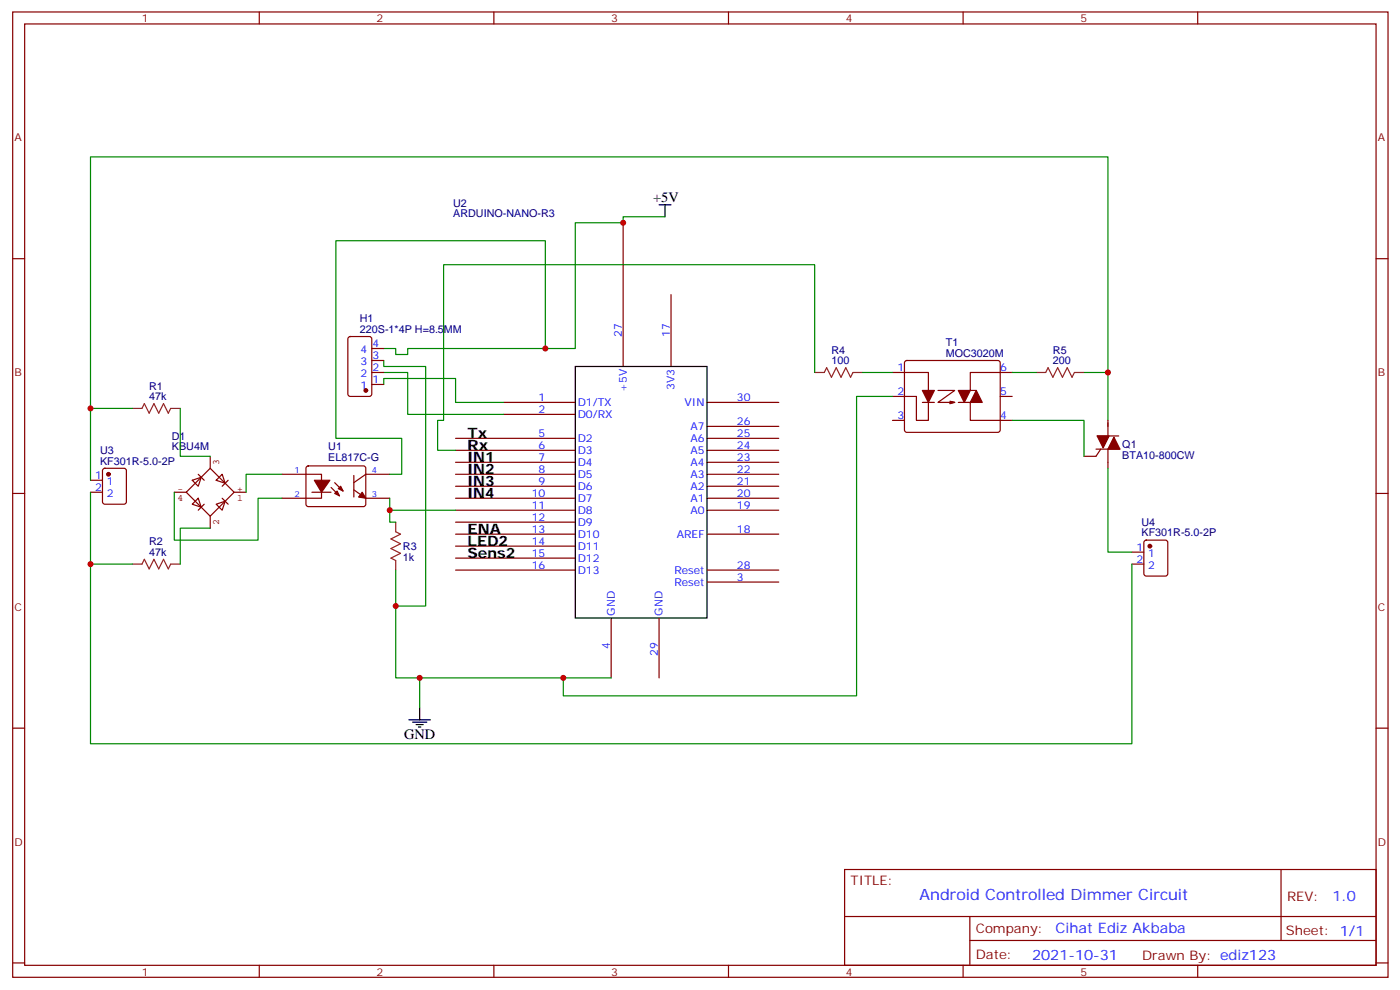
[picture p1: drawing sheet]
<svg xmlns="http://www.w3.org/2000/svg" width="413mm" height="292mm" viewBox="0 0 413 292" stroke-linecap="round" stroke-linejoin="round" font-family="sans-serif">
<g fill="none" stroke="#870000" stroke-width=".35">
<path d="M3.7 3.5h405.4v284.4h-405.4zM7.3 7.1h398.3v277.2h-398.3zM76.4 3.5v3.6M145.6 3.5v3.6M214.7 3.5v3.6M283.8 3.5v3.6M353 3.5v3.6M3.7 76.2h3.6M183.7 65.6v42.3M405.6 76.2h3.5M102.8 99.3l.4-.2h5.7l.6 .5 .1 16.5-.5 .6-5.9 .1-.6-.5-.1-16.5zM197.8 86.8v21.1"/>
<path d="M109.6 109.7h3.5M109.6 113.2h3.5M109.6 106.2h3.5M109.6 102.7h3.5M148.4 118.5h21.1M208.4 118.5h21.1M263 109.7h10.6v14.1h-3.5v-7h-7.1M266.8 106.4l.5-.2h26.8l.5 .2 .2 .5-.1 20-.6 .5-27.1-.1-.4-.7v-19.7zM271.9 118.5h3.5M276.4 115h5l-5 3.5h5l-1.4-.3M281 118.5l-1 .4 1.4-.4M282.4 118.5h3.6v5.3h12.3"/>
<path d="M294.8 116.8h3.5M298.3 109.7h-12.3v5.3h1.7M30.4 138.1l.5-.2h5.6l.7 .5 .1 9.4-.5 .7h-5.9l-.6-.4-.1-9.5zM83.1 139.7h11.7v7.1h-11.7M90.4 137.4l.5-.2 16.5 .1 .4 .6-.1 10.9-.6 .4h-16.5l-.4-.7v-10.6zM114.9 139.7h-7.1l-3.5 2.5M134.3 139.7h35.2M134.3 129.1h35.2M134.3 132.6h35.2M134.3 136.2h35.2M148.4 122.1h21.1M208.4 139.7h21.1"/>
<path d="M208.4 129.1h21.1M208.4 132.6h21.1M208.4 136.2h21.1M208.4 125.6h21.1M263 123.8h3.6M323 132.3h7.1M323.4 128.4h6.3M324.4 132.3l-1.4 2.1h-3.5M326.5 123.8v4.6M326.5 132.3v5.6M3.7 145.3h3.6M26.7 145h3.5"/>
<path d="M26.7 141.5h3.5M91.9 145h5.7M97.6 143.6l2.4 2.4M98.6 142.2l2.5 2.4M104.3 144.3l3.5 2.5h7.1M104.3 140.1v6.3M134.3 146.8h35.2M134.3 143.2h35.2M134.3 150.3h35.2M134.3 153.8h35.2M134.3 157.3h35.2M208.4 146.8h21.1"/>
<path d="M208.4 143.2h21.1M208.4 150.3h21.1M208.4 157.3h21.1M337.3 159.3l.5-.2h5.7l.6 .4 .1 9.5-.5 .6-5.9 .1-.6-.5-.1-9.4zM405.6 145.3h3.5M134.3 160.9h35.2M134.3 164.4h35.2M134.3 167.9h35.2M208.4 171.4h21.1M208.4 167.9h21.1M333.6 162.6h3.5M333.6 166.2h3.5"/>
<path d="M180.1 182v17.7M194.2 182v17.7M3.7 214.5h3.6M405.6 214.5h3.5M248.9 256.1h156.7v28.2h-156.7zM377.5 256.1l.1 20.9M249 270h156.4M285.8 277h119.6M285.8 270v14.1M3.7 283.6h3.6M76.4 284.3v3.6M145.6 284.3v3.6"/>
<path d="M214.7 284.3v3.6M283.8 284.3v3.6M353 284.3v3.6M405.6 283.6h3.5"/>
</g>
<g fill="#870000" stroke="#870000" stroke-width=".35">
<path d="M106.8 145l1 1.8-2.1-.4z"/>
<path d="M98.6 145.3l.7-.7 .7 1.4z"/>
<path d="M100.4 143.2l.7 1.4-1.4-.7z"/>
<path d="M92.6 141.5h4.6l-2.4 3.5z"/>
<path d="M271.9 115h3.5l-1.8 3.5z"/>
<path d="M287.7 115l1.8 3.5h-3.5z"/>
<path d="M282.4 115h3.6l-1.8 3.5z"/>
<path d="M328.3 128.8l1.8 3.5h-3.6z"/>
<path d="M323.4 128.4h3.5l-1.8 3.5z"/>
<circle cx="32" cy="139.7" r=".53"/>
<circle cx="338.9" cy="160.9" r=".53"/>
<circle cx="107.8" cy="115" r=".53"/>
</g>
<g fill="none" stroke="#850000" stroke-width=".35">
<path d="M58.4 139.7l1.8 1.8M61.9 137.9l7.1 7.1-7.1 7-7-7zM61.9 134.4v3.5M51.4 145h3.5M56.7 141.5l2.6-.9-.9 2.6zM56.7 148.5l1.7-1.7 .9 2.6zM60.2 148.5l-1.8 1.8M61.9 152v3.6M63.7 141.5l1.8-1.8 .9 2.6zM63.7 148.5l2.7-.9-.9 2.7zM65.5 146.8l1.7 1.7M67.2 141.5l-1.7 1.7"/>
<path d="M69 145h3.5"/>
</g>
<path d="M194.2 60.3h3.6M196 60.3v3.6M169.5 107.9h38.9v74.1h-38.9zM120.5 212h6.4M121.6 212.7h4.2M122.6 213.4h2.1M123.3 214.1h.7M123.7 208.5v3.5" fill="none" stroke="#000" stroke-width=".35"/>
<path d="M240.1 109.7h2.8l.7-1.4 1.4 2.8 1.5-2.8 1.4 2.8 1.4-2.8 1.4 2.8 .7-1.4h2.8M305.4 109.7h2.8l.7-1.4 1.4 2.8 1.4-2.8 1.4 2.8 1.4-2.8 1.4 2.8 .8-1.4h2.8M39 120.3h2.8l.7-1.4 1.5 2.8 1.4-2.8 1.4 2.8 1.4-2.8 1.4 2.8 .7-1.4h2.8M116.6 153.8v2.8l1.4 .7-2.8 1.4 2.8 1.5-2.8 1.4 2.8 1.4-2.8 1.4 1.4 .7v2.8M39 166.2h2.8l.7-1.5 1.5 2.9 1.4-2.9 1.4 2.9 1.4-2.9 1.4 2.9 .7-1.4h2.8" fill="none" stroke="#8c2424" stroke-width=".35"/>
<g fill="none" stroke="#008700" stroke-width=".35">
<path d="M196 63.9h-12.3v1.7h-14.2v37.1h-49.3v1.7h-3.6v-1.7h-3.5M113.1 106.2v1.7h12.3v70.6h-8.8M113.1 113.2v-1.7h21.2v7h14.1M113.1 109.7h7.1v12.4h28.2M160.7 102.7v-31.8h-61.7v58.2h19.4v10.6h-3.5M240.1 109.7v-31.7h-109.4v45.8h-1.7v8.8h5.3M254.2 109.7h8.8M263 116.8h-10.6v88.2h-86.4v-5.3M298.3 109.7h7.1M319.5 109.7h7M26.7 120.3v-74.1h299.8v77.6M39 120.3h-12.3v21.2"/>
<path d="M53.1 120.3v14.1h8.8M83.1 139.7h-10.6v5.3M298.3 123.8h21.2v10.6M326.5 137.9v24.7h7.1M26.7 145v21.2h12.3M51.4 145v14.1h24.7v-12.3h7M61.9 155.6h-8.8v10.6M114.9 146.8v7h1.7M114.9 150.3h19.4M26.7 166.2v52.9h306.9v-52.9M116.6 167.9v31.8h63.5M123.7 199.7v8.8"/>
</g>
<g fill="#c00">
<circle cx="116.6" cy="178.5" r=".88"/>
<circle cx="166" cy="199.7" r=".88"/>
<circle cx="26.7" cy="166.2" r=".88"/>
<circle cx="160.7" cy="102.7" r=".88"/>
<circle cx="114.9" cy="150.3" r=".88"/>
<circle cx="183.7" cy="65.6" r=".88"/>
<circle cx="123.7" cy="199.7" r=".88"/>
<circle cx="26.7" cy="120.3" r=".88"/>
<circle cx="326.5" cy="109.7" r=".88"/>
</g>
<text font-size="4.6" fill="#00f" x="271" y="265.1">Android Controlled Dimmer Circuit</text>
<g font-size="4.2">
<text x="192.5" y="59.6">+5V</text>
<text x="137.8" y="129.1">Tx</text>
<text x="137.8" y="132.6">Rx</text>
<text x="137.8" y="136.2">IN1</text>
<text x="137.8" y="139.7">IN2</text>
<text x="137.8" y="143.2">IN3</text>
<text x="137.8" y="146.8">IN4</text>
<text x="137.8" y="160.9">LED2</text>
<text x="137.8" y="157.3">ENA</text>
<text x="137.8" y="164.4">Sens2</text>
<text x="119.1" y="217.7">GND</text>
</g>
<g font-size="4.2" fill="#00f">
<text x="392.7" y="265.4">1.0</text>
<text x="311.1" y="274.9">Cihat Ediz Akbaba</text>
<text x="304.2" y="282.7">2021-10-31</text>
</g>
<g font-size="3.9" fill="#800">
<text x="250.7" y="260.7">TITLE:</text>
<text x="379.3" y="265.4">REV:</text>
<text x="287.6" y="274.9">Company:</text>
<text x="379" y="275.5">Sheet: 1/1</text>
<text x="287.6" y="282.6">Date:</text>
<text x="336.6" y="282.7">Drawn By: ediz123</text>
</g>
<g font-size="3.2" fill="#800">
<text x="41.8" y="6.5">1</text>
<text x="111" y="6.5">2</text>
<text x="180.1" y="6.5">3</text>
<text x="249.3" y="6.5">4</text>
<text x="318.4" y="6.5">5</text>
<text x="4.3" y="41.6">A</text>
<text x="406.1" y="41.6">A</text>
<text x="4.3" y="110.8">B</text>
<text x="406.1" y="110.8">B</text>
<text x="4.3" y="179.9">C</text>
<text x="406.1" y="179.9">C</text>
<text x="4.3" y="249.1">D</text>
<text x="406.1" y="249.1">D</text>
<text x="41.8" y="287.3">1</text>
<text x="111" y="287.3">2</text>
<text x="180.1" y="287.3">3</text>
<text x="249.3" y="287.3">4</text>
<text x="318.4" y="287.3">5</text>
</g>
<g font-size="3.2" fill="#000080">
<text x="133.6" y="63.9">ARDUINO-NANO-R3</text>
<text x="133.6" y="60.9">U2</text>
<text x="106.1" y="94.9">H1</text>
<text x="106.1" y="98.1">220S-1*4P H=8.5MM</text>
<text x="278.7" y="102">T1</text>
<text x="245.1" y="107.2">100</text>
<text x="245.1" y="104.2">R4</text>
<text x="278.7" y="105.1">MOC3020M</text>
<text x="310.3" y="107.2">200</text>
<text x="310.3" y="104.2">R5</text>
<text x="44" y="117.8">47k</text>
<text x="44" y="114.8">R1</text>
<text x="50.7" y="129.7">D1</text>
<text x="29.5" y="136.8">KF301R-5.0-2P</text>
<text x="29.5" y="133.7">U3</text>
<text x="50.7" y="132.6">KBU4M</text>
<text x="96.8" y="135.7">EL817C-G</text>
<text x="96.8" y="132.7">U1</text>
<text x="330.8" y="135.2">BTA10-800CW</text>
<text x="330.8" y="132">Q1</text>
<text x="336.4" y="154.9">U4</text>
<text x="44" y="160.6">R2</text>
<text x="336.4" y="158">KF301R-5.0-2P</text>
<text x="44" y="163.7">47k</text>
<text x="118.7" y="165.2">1k</text>
<text x="118.7" y="162.1">R3</text>
</g>
<g font-size="3.2" fill="#00f">
<text x="183.3" y="99.1" transform="rotate(-90 183.3 99.1)">27</text>
<text x="197.4" y="99.1" transform="rotate(-90 197.4 99.1)">17</text>
<text x="106.3" y="107.6">3</text>
<text x="106.3" y="104.1">4</text>
<text x="109.7" y="105.8">3</text>
<text x="109.7" y="102.3">4</text>
<text x="106.3" y="111.1">2</text>
<text x="109.7" y="112.9">1</text>
<text x="109.7" y="109.4">2</text>
<text x="264.5" y="109.4">1</text>
<text x="294.8" y="109.4">6</text>
<text x="106.3" y="114.7">1</text>
<text x="158.7" y="118.2">1</text>
<text x="170.3" y="119.6">D1/TX</text>
<text x="184.7" y="115.4" transform="rotate(-90 184.7 115.4)">+5V</text>
<text x="198.8" y="114.9" transform="rotate(-90 198.8 114.9)">3V3</text>
<text x="201.8" y="119.6">VIN</text>
<text x="217.2" y="118.2">30</text>
<text x="264.5" y="116.4">2</text>
<text x="294.8" y="116.4">5</text>
<text x="158.7" y="121.7">2</text>
<text x="170.3" y="123.1">D0/RX</text>
<text x="217.2" y="125.2">26</text>
<text x="264.5" y="123.5">3</text>
<text x="294.8" y="123.5">4</text>
<text x="158.7" y="128.8">5</text>
<text x="170.3" y="130.2">D2</text>
<text x="203.5" y="130.2">A6</text>
<text x="203.5" y="126.6">A7</text>
<text x="217.2" y="128.8">25</text>
<text x="158.7" y="132.3">6</text>
<text x="158.7" y="135.8">7</text>
<text x="170.3" y="133.7">D3</text>
<text x="170.3" y="137.2">D4</text>
<text x="203.5" y="137.2">A4</text>
<text x="203.5" y="133.7">A5</text>
<text x="217.2" y="135.8">23</text>
<text x="217.2" y="132.3">24</text>
<text x="28" y="141.1">1</text>
<text x="31.5" y="142.9">1</text>
<text x="158.7" y="139.3">8</text>
<text x="158.7" y="142.9">9</text>
<text x="170.3" y="140.8">D5</text>
<text x="203.5" y="140.8">A3</text>
<text x="217.2" y="142.9">21</text>
<text x="217.2" y="139.3">22</text>
<text x="28" y="144.6">2</text>
<text x="31.5" y="146.4">2</text>
<text x="156.7" y="146.4">10</text>
<text x="156.7" y="149.9">11</text>
<text x="170.3" y="144.3">D6</text>
<text x="170.3" y="147.8">D7</text>
<text x="203.5" y="147.8">A1</text>
<text x="203.5" y="144.3">A2</text>
<text x="217.2" y="149.9">19</text>
<text x="217.2" y="146.4">20</text>
<text x="156.7" y="153.5">12</text>
<text x="170.3" y="151.3">D8</text>
<text x="170.3" y="154.9">D9</text>
<text x="203.5" y="151.3">A0</text>
<text x="156.7" y="157">13</text>
<text x="156.7" y="160.5">14</text>
<text x="170.3" y="158.4">D10</text>
<text x="170.3" y="161.9">D11</text>
<text x="199.4" y="158.4">AREF</text>
<text x="217.2" y="157">18</text>
<text x="156.7" y="164">15</text>
<text x="156.7" y="167.6">16</text>
<text x="170.3" y="165.5">D12</text>
<text x="217.2" y="167.6">28</text>
<text x="334.9" y="162.3">1</text>
<text x="334.9" y="165.8">2</text>
<text x="338.4" y="164">1</text>
<text x="338.4" y="167.6">2</text>
<text x="170.3" y="169">D13</text>
<text x="198.8" y="172.5">Reset</text>
<text x="198.8" y="169">Reset</text>
<text x="217.2" y="171.1">3</text>
<text x="181.2" y="181.3" transform="rotate(-90 181.2 181.3)">GND</text>
<text x="195.3" y="181.3" transform="rotate(-90 195.3 181.3)">GND</text>
<text x="179.8" y="191.1" transform="rotate(-90 179.8 191.1)">4</text>
<text x="193.9" y="193.1" transform="rotate(-90 193.9 193.1)">29</text>
</g>
<g font-size="2.8" fill="#840000">
<text x="64.6" y="137" transform="rotate(-90 64.6 137)">3</text>
<text x="52.3" y="144.9">-</text>
<text x="52.3" y="147.6">4</text>
<text x="69.9" y="144.9">+</text>
<text x="69.9" y="147.6">1</text>
<text x="64.6" y="154.7" transform="rotate(-90 64.6 154.7)">2</text>
</g>
<g font-size="2.5" fill="#00f">
<text x="86.8" y="139.3">1</text>
<text x="109.6" y="139.3">4</text>
<text x="86.8" y="146.4">2</text>
<text x="109.6" y="146.4">3</text>
</g>
</svg>
